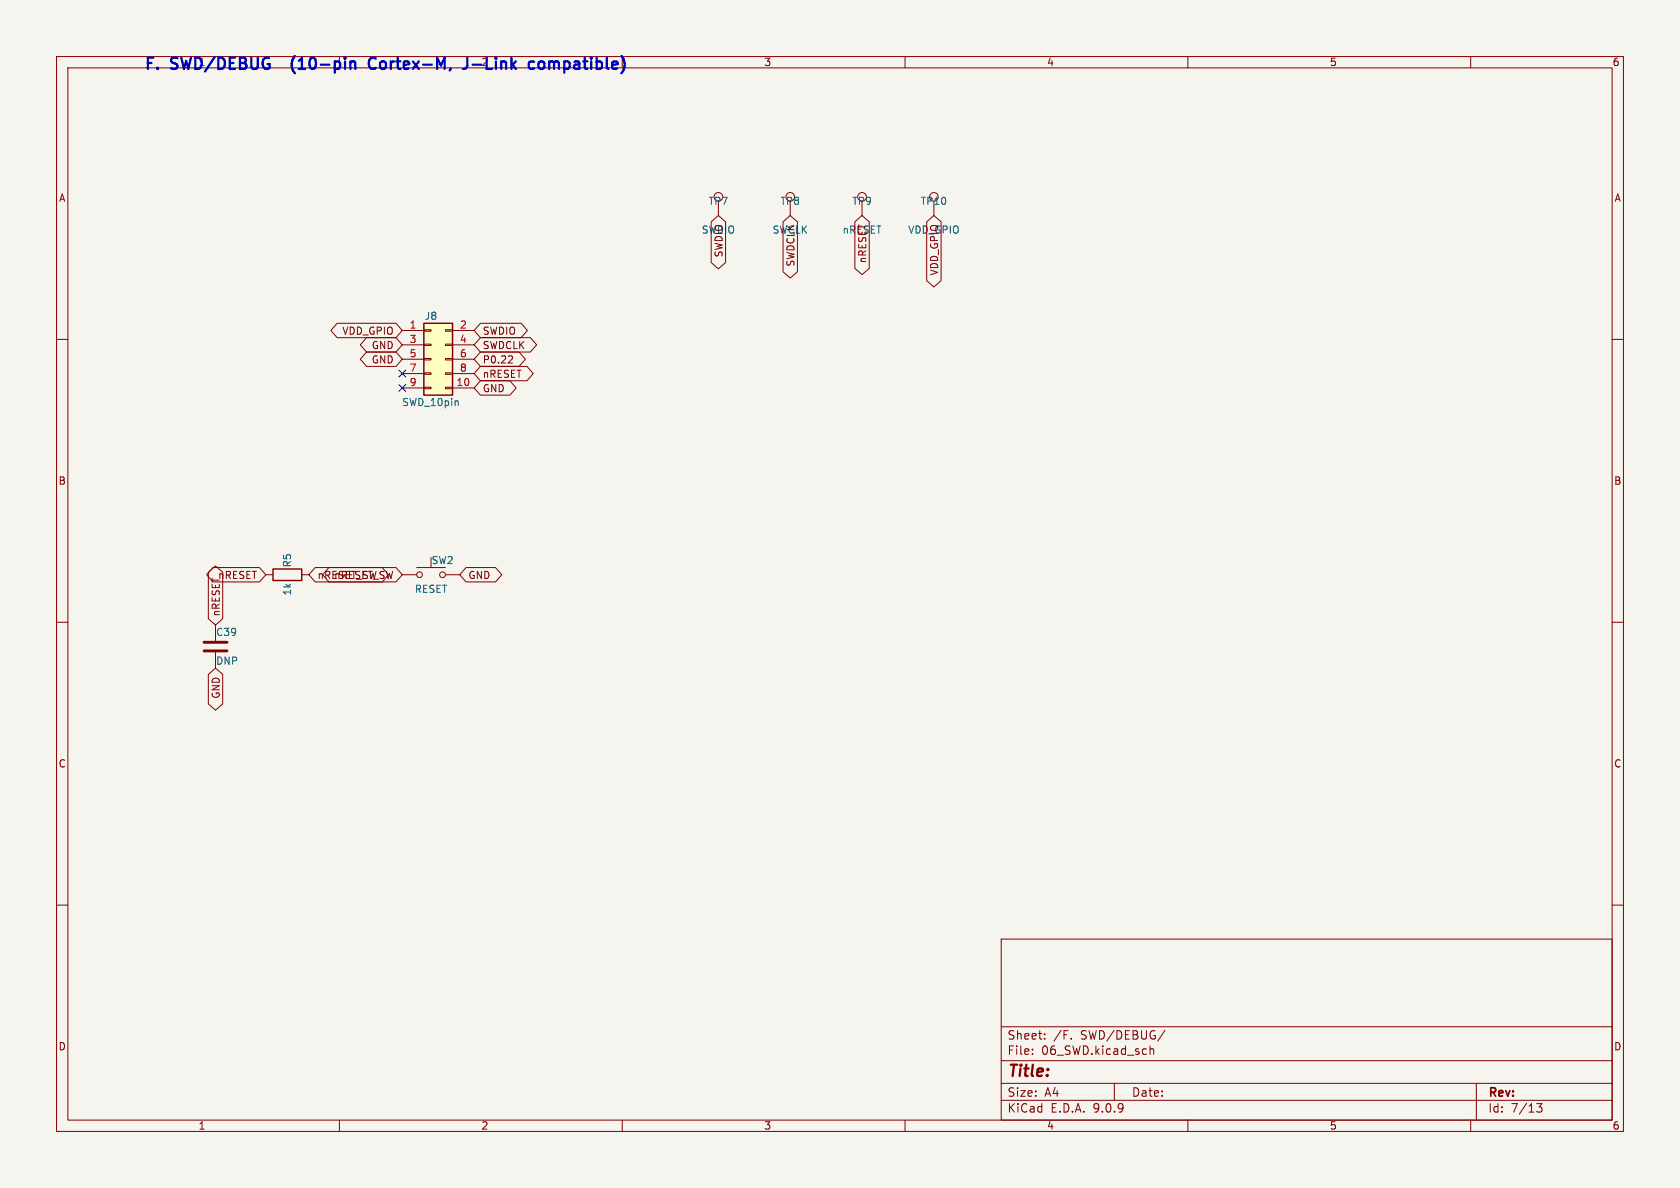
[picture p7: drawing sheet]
<svg xmlns="http://www.w3.org/2000/svg" width="297mm" height="210mm" viewBox="0 0 297 210" stroke-linecap="round" stroke-linejoin="round" font-family="sans-serif">
<path d="M0 0h297v210h-297z" fill="#f5f4ef" stroke="#f5f4ef" stroke-width=".18"/>
<g fill="none" stroke="#840000" stroke-width=".18">
<path d="M10 10h277v190h-277zM12 12h273v186h-273zM160 10v2M210 10v2M260 10v2M10 60h2M285 60h2M10 110h2M47 101.6h1.3M53.3 101.6h1.3M285 110h2M10 160h2"/>
<path d="M177 166h108v32h-108zM285 160h2M60 198v2M110 198v2M160 198v2M177 194.5h108M177 191.5h108M177 187.5h108M177 181.5h108M182.5 186.3v.1M182.5 185.5v.1M184.7 183.6v.1"/>
<path d="M184.7 182.8v.1M189.4 183.6v.1M197 191.5v3M203.3 184.9v1.5M203.3 185.5l.2-.1 .4 .1 .1 .9M206 182.1l-1.3 2M210 198v2M260 198v2M261 191.5v6.5M271.7 195.1h.9l-.5 .6 .4 .1v.7l-.2 .1-.6-.1"/>
</g>
<path d="M48.3 100.6h5v2h-5z" fill="none" stroke="#840000" stroke-width=".25"/>
<path d="M74.9 57.2h5.1v12.7h-5.1z" fill="#ffffc2"/>
<path d="M74.9 57.2h5.1v12.7h-5.1z" fill="none" stroke="#840000" stroke-width=".25"/>
<g fill="none" stroke="#840000" stroke-width=".18">
<path d="M125.7 39.2l1.3-1.1 1.3 1.1v7.2l-1.3 1.1-1.3-1.1zM127 35.6v2.5M138.4 39.2l1.3-1.1 1.3 1.1v8.8l-1.3 1.2-1.3-1.2zM139.7 35.6v2.5M151.1 39.2l1.3-1.1 1.3 1.1v8.2l-1.3 1.2-1.3-1.2zM152.4 35.6v2.5M163.8 39.2l1.3-1.1 1.3 1.1v10.4l-1.3 1.1-1.3-1.1zM165.1 35.6v2.5M59.6 57.1h10.4l1.1 1.3-1.1 1.3h-10.4l-1.1-1.3zM64.8 59.7h5.2l1.1 1.3-1.1 1.2h-5.2l-1.1-1.2zM71.1 58.4h3.8M74.9 58.3h1.3v.2h-1.3z"/>
<path d="M78.7 58.3h1.3v.2h-1.3zM80 58.4h3.8M84.9 59.7h8.9l1.1 1.3-1.1 1.2h-8.9l-1.1-1.2zM84.9 57.1h7.2l1.1 1.3-1.1 1.3h-7.2l-1.1-1.3zM64.8 62.2h5.2l1.1 1.3-1.1 1.3h-5.2l-1.1-1.3zM71.1 61h3.8M71.1 63.5h3.8M71.1 66h3.8M71.1 68.6h3.8M74.9 60.8h1.3v.3h-1.3zM74.9 63.4h1.3v.2h-1.3zM74.9 65.9h1.3v.3h-1.3z"/>
<path d="M74.9 68.5h1.3v.2h-1.3zM78.7 60.8h1.3v.3h-1.3zM78.7 63.4h1.3v.2h-1.3zM78.7 65.9h1.3v.3h-1.3zM78.7 68.5h1.3v.2h-1.3zM80 61h3.8M80 63.5h3.8M80 66h3.8M80 68.6h3.8M84.9 62.2h6.9l1.1 1.3-1.1 1.3h-6.9l-1.1-1.3zM84.9 64.8h8.3l1.1 1.2-1.1 1.3h-8.3l-1.1-1.3zM84.9 67.3h5.2l1.1 1.3-1.1 1.3h-5.2l-1.1-1.3z"/>
<path d="M90.4 62.9l.2 .2-.1 .3-.7 .8h.8M36.8 119.2l1.3-1.1 1.3 1.1v5.2l-1.3 1.1-1.3-1.1zM36.8 101.2l1.3-1.2 1.3 1.2v8.2l-1.3 1.1-1.3-1.1zM37.7 100.3h8.2l1.1 1.3-1.1 1.3h-8.2l-1.2-1.3zM38.1 110.5v2.8M38.1 115.3v2.8M55.7 100.3h11.9l1.1 1.3-1.1 1.3h-11.9l-1.1-1.3zM56.4 101.4v.9M56.4 101.5l.2-.1 .3 .1 .1 .8M57.6 101.7l.6-.1 .1-.2v-.3l-.7-.1v1.3M57.9 101.7l.4 .6M58.2 100.3h11.8l1.1 1.3-1.1 1.3h-11.8l-1.2-1.3z"/>
<path d="M71.1 101.6h2.6M73.7 100.3h5M78.7 101.6h2.6M82.4 100.3h5.2l1.1 1.3-1.1 1.3h-5.2l-1.1-1.3z"/>
<circle cx="127" cy="34.8" r=".76"/>
<circle cx="139.7" cy="34.8" r=".76"/>
<circle cx="152.4" cy="34.8" r=".76"/>
<circle cx="165.1" cy="34.8" r=".76"/>
<circle cx="74.2" cy="101.6" r=".51"/>
<circle cx="78.2" cy="101.6" r=".51"/>
</g>
<path d="M80.8 70.9l.2 .1v.7" fill="none" stroke="#006464" stroke-width=".18"/>
<path d="M36.1 113.5h4M36.1 115.1h4" fill="none" stroke="#840000" stroke-width=".51"/>
<path d="M70.5 65.4l1.2 1.2M70.5 68l1.2 1.2M71.7 65.4l-1.2 1.2M71.7 68l-1.2 1.2" fill="none" stroke="#000084" stroke-width=".18"/>
<path d="M52.1 9.9a2.29 2.29 0 0 0 0 3M66.4 10.4a.8 .8 0 0 0-1 0 .8 .8 0 0 0-.2 .9 .75 .75 0 0 0 .4 .8 .75 .75 0 0 0 .8-.1M82.6 10.2v1.4a.64 .64 0 0 1-.7 .6M83.6 11.4h1.5M95.3 11a.54 .54 0 0 1 .5-.2 .54 .54 0 0 1 .4 .4v.6a.54 .54 0 0 1-.5 .4 .54 .54 0 0 1-.5-.4z" fill="none" stroke="#0000c2" stroke-width=".4"/>
<g font-size="2.8" fill="#0000c2">
<text x="25.4" y="12.5">F.</text>
<text x="30.4" y="12.5">SWD/DEBUG</text>
<text x="53.2" y="12.5">(10-pin</text>
<text x="67.7" y="12.5">Cortex-M,</text>
<text x="85.3" y="12.5">J-Link</text>
<text x="97.6" y="12.5">compatible)</text>
</g>
<text font-size="2.8" fill="#840000" x="178" y="190.9">Title:</text>
<g font-size="2.1" fill="#840000">
<text x="178" y="184">Sheet:</text>
<text x="186.2" y="184">/F.</text>
<text x="191.1" y="184">SWD/DEBUG/</text>
<text x="178" y="186.7">File:</text>
<text x="184.1" y="186.7">06_SWD.kicad_sch</text>
<text x="178" y="196.9">KiCad</text>
<text x="178" y="194.1">Size:</text>
<text x="184.7" y="194.1">A4</text>
<text x="185.7" y="196.9">E.D.A.</text>
<text x="193.3" y="196.9">9.0.9</text>
<text x="200" y="194.1">Date:</text>
<text x="263" y="194.3">Rev:</text>
<text x="263" y="196.9">Id:</text>
<text x="267.1" y="196.9">7/13</text>
</g>
<g font-size="1.8" fill="#0000c2">
<text x="35" y="11.9">1</text>
<text x="85" y="11.9">2</text>
</g>
<g font-size="1.8" fill="#840000">
<text x="135" y="11.9">3</text>
<text x="185" y="11.9">4</text>
<text x="235" y="11.9">5</text>
<text x="285" y="11.9">6</text>
<text x="10.3" y="35.9">A</text>
<text x="285.3" y="35.9">A</text>
<text x="124" y="41.5">SWDIO</text>
<text x="136.5" y="41.5">SWCLK</text>
<text x="128" y="45.6" transform="rotate(-90 128 45.6)">SWDIO</text>
<text x="140.7" y="47.2" transform="rotate(-90 140.7 47.2)">SWDCLK</text>
<text x="153.4" y="46.6" transform="rotate(-90 153.4 46.6)">nRESET</text>
<text x="166.1" y="48.8" transform="rotate(-90 166.1 48.8)">VDD_GPIO</text>
<text x="60.4" y="59.4">VDD_GPIO</text>
<text x="85.2" y="59.4">SWDIO</text>
<text x="65.6" y="64.5">GND</text>
<text x="65.6" y="61.9">GND</text>
<text x="85.2" y="64.5">P0.22</text>
<text x="85.2" y="61.9">SWDCLK</text>
<text x="85.2" y="67">nRESET</text>
<text x="85.2" y="69.5">GND</text>
<text x="10.3" y="85.9">B</text>
<text x="285.3" y="85.9">B</text>
<text x="38.5" y="102.6">nRESET</text>
<text x="59" y="102.6">nRESET_SW</text>
<text x="82.7" y="102.6">GND</text>
<text x="39.1" y="109.1" transform="rotate(-90 39.1 109.1)">nRESET</text>
<text x="39.1" y="123.6" transform="rotate(-90 39.1 123.6)">GND</text>
<text x="10.3" y="135.9">C</text>
<text x="285.3" y="135.9">C</text>
<text x="10.3" y="185.9">D</text>
<text x="285.3" y="185.9">D</text>
<text x="35" y="199.9">1</text>
<text x="85" y="199.9">2</text>
<text x="135" y="199.9">3</text>
<text x="185" y="199.9">4</text>
<text x="235" y="199.9">5</text>
<text x="285" y="199.9">6</text>
</g>
<g font-size="1.8" fill="#006464">
<text x="125.2" y="36.4">TP7</text>
<text x="137.9" y="36.4">TP8</text>
<text x="148.9" y="41.5">nRESET</text>
<text x="150.6" y="36.4">TP9</text>
<text x="160.5" y="41.5">VDD_GPIO</text>
<text x="162.7" y="36.4">TP10</text>
<text x="75" y="56.7">J8</text>
<text x="71" y="72">SWD_10pin</text>
<text x="51.7" y="100.4" transform="rotate(-90 51.7 100.4)">R5</text>
<text x="76.2" y="99.9">SW2</text>
<text x="51.7" y="105.4" transform="rotate(-90 51.7 105.4)">1k</text>
<text x="73.2" y="105">RESET</text>
<text x="38.1" y="112.6">C39</text>
<text x="38.1" y="117.7">DNP</text>
</g>
<g font-size="1.8" fill="#a90000">
<text x="72.3" y="58.2">1</text>
<text x="81.2" y="58.2">2</text>
<text x="72.3" y="60.7">3</text>
<text x="72.3" y="63.2">5</text>
<text x="72.3" y="65.8">7</text>
<text x="81.2" y="60.7">4</text>
<text x="81.2" y="63.2">6</text>
<text x="81.2" y="65.8">8</text>
<text x="72.3" y="68.3">9</text>
<text x="80.6" y="68.3">10</text>
</g>
</svg>
